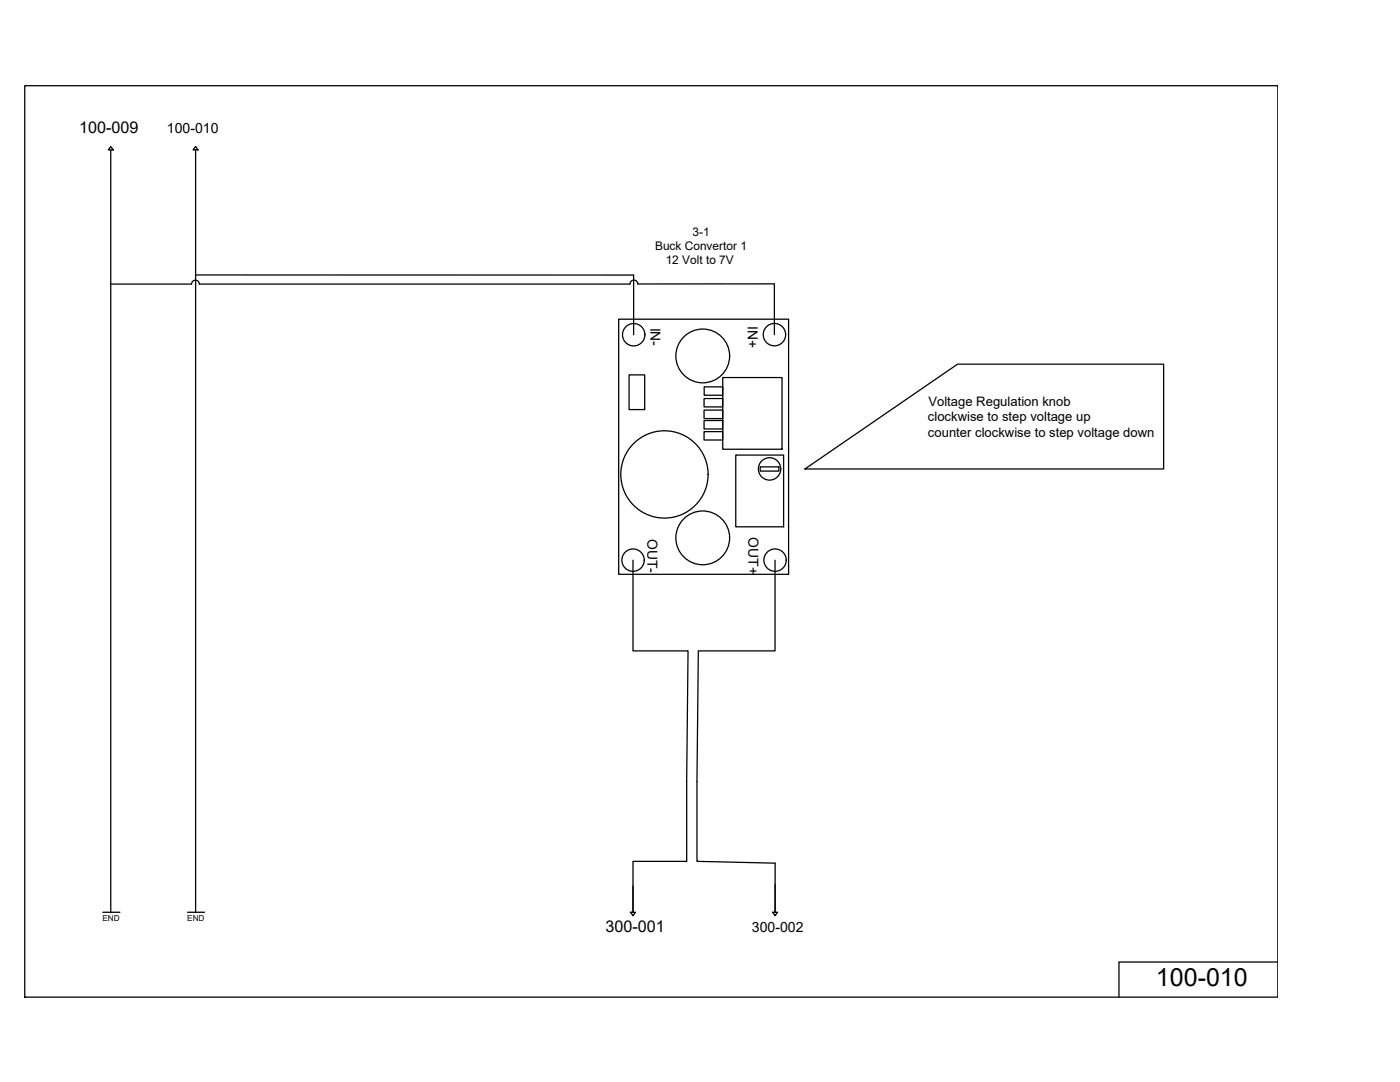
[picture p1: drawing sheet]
<svg xmlns="http://www.w3.org/2000/svg" width="279mm" height="216mm" viewBox="0 0 279 216" stroke-linecap="round" stroke-linejoin="round" font-family="sans-serif">
<!-- layer: 0 -->
<g fill="none" stroke="#000" stroke-width=".25">
<path d="M4.9 17.1h250.1v181.9h-250.1zM22.1 29.3l.5 .6h-1zM22.1 29.9v152.2M39 29.2l.5 .7h-1zM39 29.9v152.2M39 54.9h87.5v11.9M127.3 56.6a.77 .77 0 0 0-.8-.7 .77 .77 0 0 0-.8 .8h-85.9a.77 .77 0 0 0-.8-.8 .77 .77 0 0 0-.8 .8h-16.1M154.5 56.7v10.1M154.5 56.6l-27.2 .1M123.5 63.7h33.9v50.9h-33.9zM125.5 74.8h3.2v6.9h-3.2zM140.5 79.5h3.7v1.7h-3.7z"/>
<path d="M140.5 77.2h3.7v1.7h-3.7zM144.2 75.3h11.9v14.3h-11.9zM140.5 81.8h3.7v1.7h-3.7zM140.5 83.9h3.7v1.7h-3.7zM140.5 86.1h3.7v1.7h-3.7zM146.8 90.8h9.6v14.3h-9.6zM151.7 93.2h3.7v.8h-3.7zM160.6 93.6l30.5-20.9h41.1v20.9zM126.3 111.8v18.1h11l-.3 26v16h-10.7v10.1v-5.2M154.7 111.8v18.1h-15.3l-.3 26v16l15.6 .3v9.8M20.5 182h3.4M37.4 182h3.4"/>
<path d="M125.8 182h1l-.5 .7zM154.2 182h1l-.5 .7zM255 192h-31.7v7"/>
<circle cx="126.5" cy="66.8" r="2.23"/>
<circle cx="140.2" cy="71" r="5.4"/>
<circle cx="154.6" cy="66.8" r="2.23"/>
<circle cx="132.6" cy="94.7" r="8.7"/>
<circle cx="153.6" cy="93.6" r="2.23"/>
<circle cx="126.3" cy="111.8" r="2.23"/>
<circle cx="140.2" cy="107.3" r="5.4"/>
<circle cx="154.7" cy="111.8" r="2.23"/>
</g>
<text font-size="5" x="230.7" y="196.8">100-010</text>
<g font-size="3.2">
<text x="15.8" y="26.6">100-009</text>
<text x="120.8" y="185.9">300-001</text>
</g>
<g font-size="2.8">
<text x="33.3" y="26.5">100-010</text>
<text x="129.8" y="65.4" transform="rotate(90 129.8 65.4)">IN-</text>
<text x="149.2" y="65" transform="rotate(90 149.2 65)">IN+</text>
<text x="129.3" y="107.5" transform="rotate(90 129.3 107.5)">OUT-</text>
<text x="149.4" y="107.2" transform="rotate(90 149.4 107.2)">OUT+</text>
<text x="150.1" y="185.9">300-002</text>
</g>
<g font-size="2.6">
<text x="185.3" y="80.9">Voltage Regulation knob</text>
<text x="185.2" y="84">clockwise to step voltage up</text>
<text x="185.2" y="87.1">counter clockwise to step voltage down</text>
</g>
<g font-size="2.4">
<text x="138.2" y="47">3-1</text>
<text x="130.7" y="49.9">Buck Convertor 1</text>
<text x="132.8" y="52.7">12 Volt to 7V</text>
</g>
<g font-size="1.6">
<text x="20.5" y="183.8">END</text>
<text x="37.4" y="183.8">END</text>
</g>
</svg>
